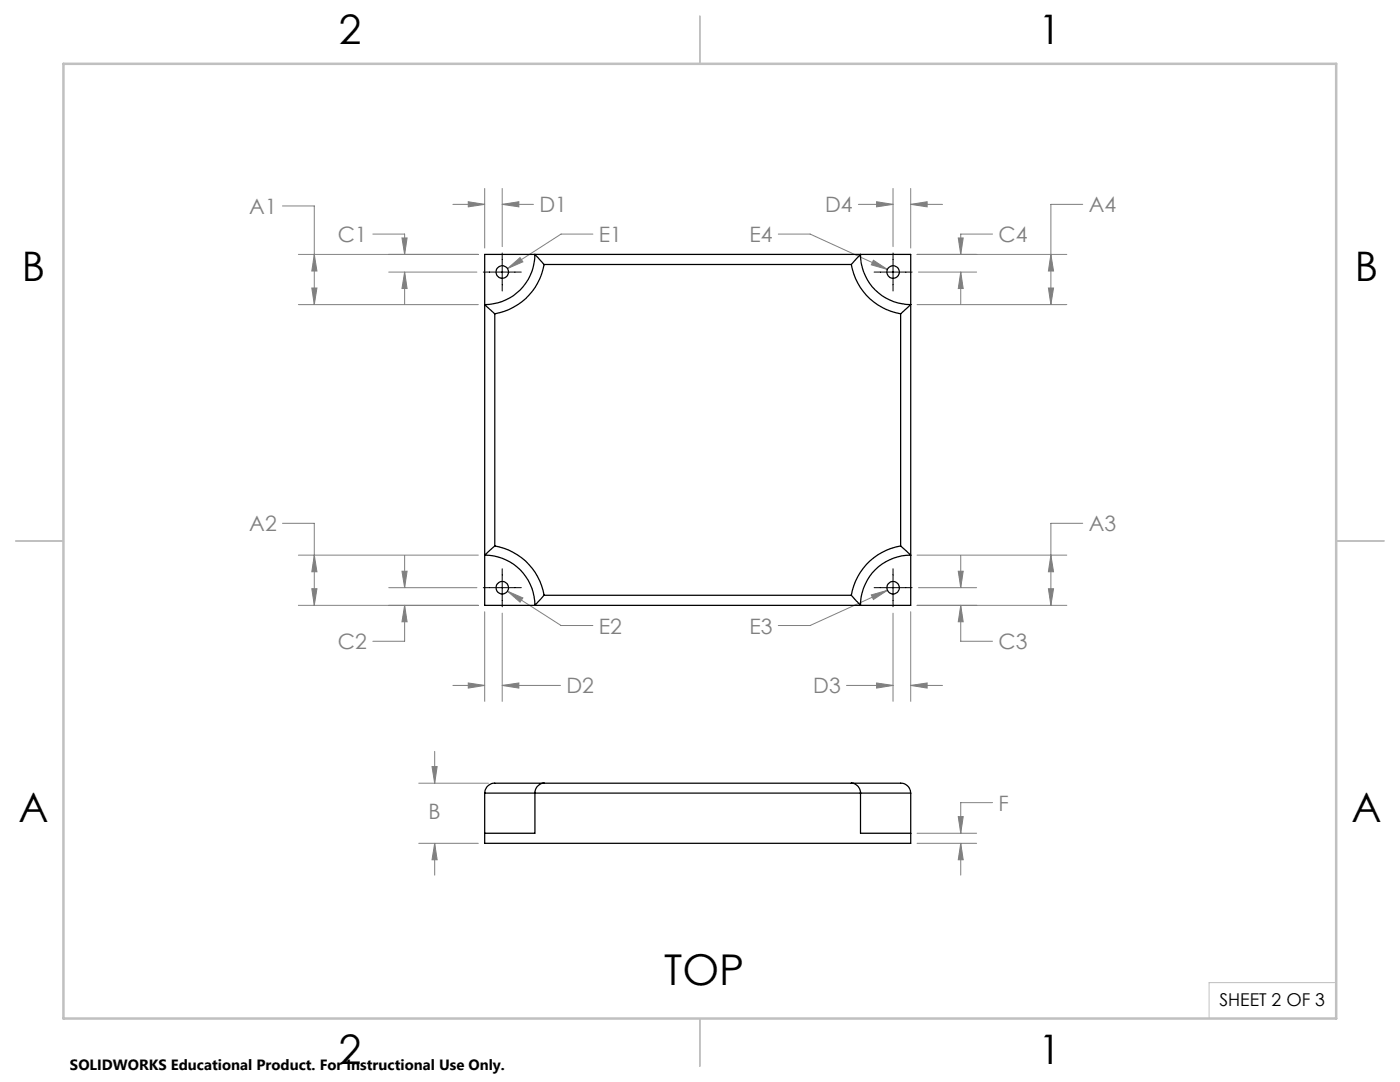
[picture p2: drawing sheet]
<svg xmlns="http://www.w3.org/2000/svg" width="279mm" height="216mm" viewBox="0 0 279 216" stroke-linecap="round" stroke-linejoin="round" font-family="sans-serif">
<g fill="none" stroke="#808080" stroke-width=".2">
<path d="M96.7 37.6v11.9M100.2 37.6v11.6M178.2 37.6v11.6M181.8 37.6v11.9M56.4 41.1h6.3v19.7M59.5 50.8h36M62.2 57.5h1.1l-.6 3.3zM62.7 50.8l.6 3.3h-1.1zM74.4 46.7h6.4v4.1M77.6 54.3h17.6M80.2 47.5h1l-.4 3.3zM80.8 54.3v6.3"/>
<path d="M80.8 54.3l.4 3.3h-1zM90.4 40.8h6.3M93.5 40.3l3.2 .5-3.2 .5zM100.2 40.8h6.3M100.2 40.8l3.3-.5v1zM101.3 53.6l2.5-2.2 .6 .8zM118.3 46.7h-6.3l-10.7 6.9M155.3 46.7h6.4l15.4 7.1M171.3 40.8h6.9M174.3 51.9l2.8 1.9-3.2-1zM174.9 40.3l3.3 .5-3.3 .5zM181.8 40.8l3.2-.5v1z"/>
<path d="M181.8 40.8h6.3M183 50.8h29.9M183.3 54.3h11.6M191.2 47.5h1l-.5 3.3zM191.7 54.3l.5 3.3h-1zM191.7 54.3v6.3M198.1 46.7h-6.4v4.1M209.2 57.5h1.1l-.6 3.3zM209.7 50.8l.6 3.3h-1.1zM216.1 40.8h-6.4v20M59.5 60.8h36M183 60.8h29.9"/>
<path d="M56.4 104.4h6.3v16.4M59.5 110.8h36M62.2 117.5h1.1l-.6 3.3zM62.7 110.8l.6 3.3h-1.1zM77.6 117.3h17.6M80.2 114h1l-.4 3.3zM80.8 110.9v6.4M101.3 118l10.7 6.8h6.3M101.3 118l3.1 1.3-.6 .9zM173.9 118.7l3.2-.9-2.8 1.8zM177.1 117.8l-15.4 7h-6.4M183 110.8h29.9"/>
<path d="M183.3 117.3h11.6M191.2 114h1l-.5 3.3zM191.7 110.9v6.4M209.2 117.5h1.1l-.6 3.3zM209.7 110.8l.6 3.3h-1.1zM216.1 104.4h-6.4v16.4M59.5 120.8h36M80.8 120.8v7.2h-6.4M80.8 120.8l.4 3.3h-1zM90.4 136.8h6.3M93.5 136.3l3.2 .5-3.2 .5zM96.7 122.1v17.8"/>
<path d="M100.2 122.3v17.6M100.2 136.8h11.7M100.2 136.8l3.3-.5v1zM168.9 136.8h9.3M174.9 136.3l3.3 .5-3.3 .5zM178.2 122.3v17.6M181.8 136.8l3.2-.5v1zM181.8 136.8h6.3M181.8 122.1v17.8M183 120.8h29.9M191.7 120.8l.5 3.3h-1zM191.7 120.8v7.2h6.4"/>
<path d="M83.6 156.3h13.9M86.2 153h1l-.5 3.3zM86.7 149.9v6.4M83.6 168.3h11.9M86.7 168.3v6.3M86.7 168.3l.5 3.3h-1zM183 166.3h11.9M183 168.3h11.9M191.2 162.9h1l-.5 3.4zM191.7 168.3l.5 3.3h-1zM191.7 168.3v6.3M198.1 160.2h-6.4v6.1"/>
</g>
<path d="M96.4 54.3h7.6M100.2 50.5v7.6M174.4 54.3h7.6M178.2 50.5v7.6M96.4 117.3h7.6M100.2 113.5v7.6M174.4 117.3h7.6M178.2 113.5v7.6" fill="none" stroke="#000" stroke-width=".2"/>
<path d="M266.7 196.1h-25.4v7.1" fill="none" stroke="#c0c0c0" stroke-width=".2"/>
<path d="M139.7 3.2v9.5M3.1 107.9h9.6M266.7 107.9h9.5M139.7 203.2v9.6" fill="none" stroke="#c0c0c0" stroke-width=".25"/>
<path d="M12.7 12.7h254v190.5h-254z" fill="none" stroke="#c0c0c0" stroke-width=".5"/>
<path d="M80.8 54.3l.4 3.3h-1zM80.2 47.5h1l-.4 3.3zM100.2 40.8l3.3-.5v1zM93.5 40.3l3.2 .5-3.2 .5zM174.3 51.9l-.4 .9 3.2 1zM62.7 50.8l.6 3.3h-1.1zM62.2 57.5h1.1l-.6 3.3zM62.7 110.8l.6 3.3h-1.1zM62.2 117.5h1.1l-.6 3.3zM209.2 57.5h1.1l-.6 3.3zM209.7 50.8l.6 3.3h-1.1zM209.2 117.5h1.1l-.6 3.3zM209.7 110.8l.6 3.3h-1.1zM80.8 120.8l.4 3.3h-1zM80.2 114h1l-.4 3.3zM191.7 120.8l.5 3.3h-1zM191.2 114h1l-.5 3.3zM191.7 54.3l.5 3.3h-1zM191.2 47.5h1l-.5 3.3zM100.2 136.8l3.3-.5v1zM93.5 136.3l3.2 .5-3.2 .5zM181.8 136.8l3.2-.5v1zM174.9 136.3l3.3 .5-3.3 .5zM181.8 40.8l3.2-.5v1zM174.9 40.3l3.3 .5-3.3 .5zM101.3 53.6l3.1-1.4-.6-.8zM101.3 118l2.5 2.2 .6-.9zM173.9 118.7l.4 .9 2.8-1.8zM191.2 162.9h1l-.5 3.4zM191.7 168.3l.5 3.3h-1zM86.2 153h1l-.5 3.3zM86.7 168.3l.5 3.3h-1z" fill="#808080"/>
<g fill="none" stroke="#000" stroke-width=".25">
<path d="M96.7 50.8h85.1v70h-85.1zM108.6 52.8l-1.8-2a10 10 0 0 1-10.1 10l2 1.8M108.6 52.8a12.1 12.1 0 0 1-9.9 9.8M108.6 52.8h61.3M169.9 52.8l1.8-2a10 10 0 0 0 10.1 10l-2.1 1.8M169.9 52.8a12 12 0 0 0 9.8 9.8M98.7 62.6v46.3M179.7 62.6v46.3M98.7 108.9l-2 1.9a10 10 0 0 1 10.1 10l1.8-2M98.7 108.9a12 12 0 0 1 9.9 9.9M108.6 118.8h61.3M179.7 108.9l2.1 1.9a10 10 0 0 0-10.1 10l-1.8-2"/>
<path d="M179.7 108.9a12 12 0 0 0-9.8 9.9M96.7 158.3h10.1M96.7 158.3v10h85.1v-10M106.8 158.3v8h-10.1M106.8 158.3h64.9M108.6 156.3a1.93 1.93 0 0 0-1.8 2M108.6 156.3h-8.9a2.32 2.32 0 0 0-2.9 1.4l-.1 .6M108.6 156.3h61.3M169.9 156.3h9.8a1.98 1.98 0 0 1 2.1 2M169.9 156.3a1.93 1.93 0 0 1 1.8 2M171.7 158.3h10.1M171.7 158.3v8h10.1"/>
<circle cx="100.2" cy="54.3" r="1.25"/>
<circle cx="178.2" cy="54.3" r="1.25"/>
<circle cx="100.2" cy="117.3" r="1.25"/>
<circle cx="178.2" cy="117.3" r="1.25"/>
</g>
<text font-size="8.5" x="132.6" y="196.6">TOP</text>
<g font-size="8.1">
<text x="67.6" y="8.9">2</text>
<text x="207.3" y="8.9">1</text>
<text x="4.4" y="56.2">B</text>
<text x="270.4" y="56.2">B</text>
<text x="3.7" y="164.1">A</text>
<text x="269.7" y="164.1">A</text>
<text x="67.6" y="212.4">2</text>
<text x="207.3" y="212.4">1</text>
</g>
<g font-size="4.2" fill="#808080">
<text x="49.8" y="42.7">A1</text>
<text x="107.7" y="42.4">D1</text>
<text x="164.7" y="42.4">D4</text>
<text x="217.3" y="42.4">A4</text>
<text x="67.4" y="48.3">C1</text>
<text x="119.5" y="48.3">E1</text>
<text x="149.6" y="48.3">E4</text>
<text x="199.3" y="48.3">C4</text>
<text x="49.8" y="106">A2</text>
<text x="217.3" y="106">A3</text>
<text x="67.4" y="129.5">C2</text>
<text x="119.5" y="126.4">E2</text>
<text x="149.6" y="126.4">E3</text>
<text x="199.3" y="129.5">C3</text>
<text x="113" y="138.4">D2</text>
<text x="162.3" y="138.4">D3</text>
<text x="199.3" y="161.7">F</text>
<text x="85.5" y="163.3">B</text>
</g>
<text font-size="3.5" x="243.4" y="200.7">SHEET 2 OF 3</text>
<text font-size="3" x="14" y="213.5">SOLIDWORKS Educational Product. For Instructional Use Only.</text>
</svg>
